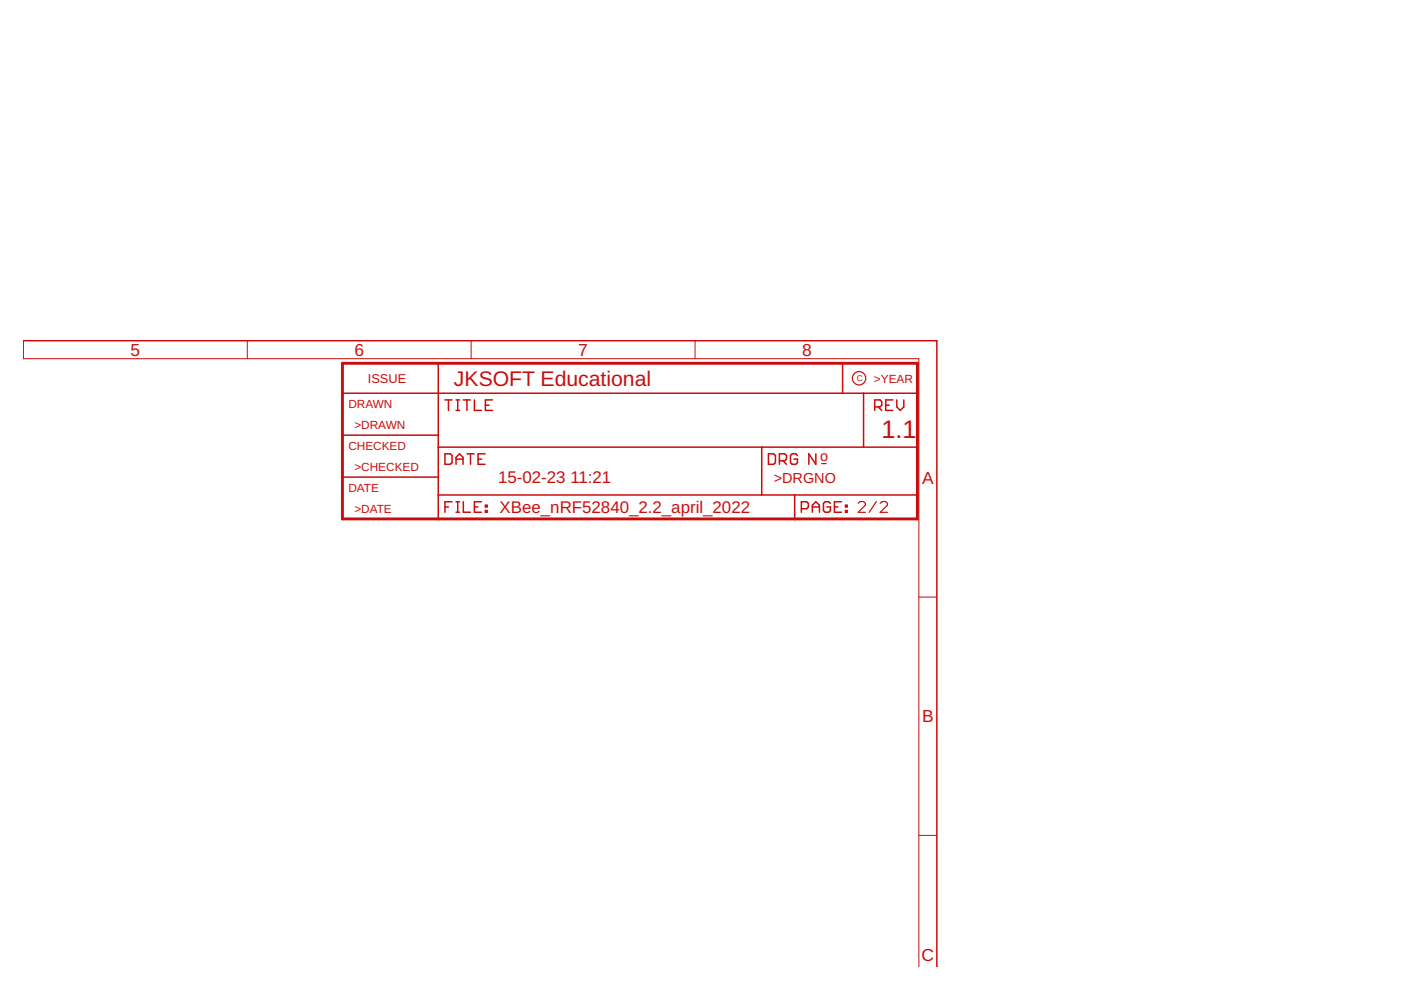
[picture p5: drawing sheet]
<svg xmlns="http://www.w3.org/2000/svg" width="297mm" height="210mm" viewBox="0 0 297 210" stroke-linecap="round" stroke-linejoin="round" font-family="sans-serif">
<g fill="none" stroke="#c90d0c" stroke-width=".32">
<path d="M4.8 72.2h193.8v132.9M92.9 77v33M178.6 77v6.4M72.6 83.4h121.9M72.6 92.3h20.3M92.9 94.8h101.6M94.3 84.8h1.5M94.3 96.2h1.2l.3 .4v1.5l-.3 .3h-1.2zM95.1 84.8v2.2M96.7 84.8h.7M96.7 87h.7M96.7 97.3h1.5"/>
<path d="M96.7 98.4v-1.4l.7-.8 .8 .8v1.4M97 84.8v2.2M98.2 84.8h1.5M99 84.8v2.2M99 96.2h1.5M99.8 96.2v2.2M100.6 84.8v2.2h1.5M101.4 97.3h.7M102.8 96.2h-1.4v2.2h1.4M102.9 85.9h.8M104.4 84.8h-1.5v2.2h1.5M161.5 94.8v10.1"/>
<path d="M162.9 96.2h1.1l.4 .4v1.5l-.4 .3h-1.1zM165.2 97.7h1.2l.4-.4v-.7l-.4-.4h-1.2v2.2M166 97.7l.8 .7M169.1 96.6l-.4-.4h-.7l-.4 .4v1.5l.4 .3h.7l.4-.3v-.8h-.8M173 96.2v2.2l-1.5-2.2v2.2M183.1 83.4v11.4M185.5 86.3h1.1l.3-.4v-.7l-.3-.4h-1.1v2.2M186.2 86.3l.7 .7M187.8 85.9h.7M189.3 84.8h-1.5v2.2h1.5M190.1 84.8v1.5l.8 .7 .7-.7v-1.5M72.6 101.2h20.3"/>
<path d="M92.9 104.9h101.6M94.3 107.5h.8M95.8 106.4h-1.5v2.2M96.7 106.4h.7M96.7 108.6h.7M97 106.4v2.2M98.2 106.4v2.2h1.5M100.6 107.5h.7M102.1 106.4h-1.5v2.2h1.5M102.9 107.1h.4v.4h-.4zM102.9 108.2h.4v.4h-.4zM168.5 104.9v5.1"/>
<path d="M169.9 107.9h1.1l.4-.4v-.8l-.4-.3h-1.1v2.2M172.2 107.5h1.5M172.2 108.6v-1.5l.8-.7 .7 .7v1.5M176.1 106.7l-.4-.3h-.8l-.3 .3v1.5l.3 .4h.8l.4-.4v-.7h-.8M176.9 107.5h.8M178.4 106.4h-1.5v2.2h1.5M179.3 107.1h.3v.4h-.3zM179.3 108.2h.3v.4h-.3z"/>
</g>
<path d="M4.8 76.1h190v129M5 72.2v3.9M52.4 72.2v3.9M99.9 72.2v3.9M147.4 72.2v3.9M194.8 126.6h3.8M194.8 177.1h3.8" fill="none" stroke="#c90d0c" stroke-width=".21"/>
<path d="M72.6 77h121.9v33h-121.9z" fill="none" stroke="#c90d0c" stroke-width=".61"/>
<g fill="none" stroke="#c90d0c" stroke-width=".25">
<path d="M174.2 98.3h1M181.9 106.7l.4-.4h.8l.4 .4v.4l-1.6 1.5h1.6M185.8 106.3l-1.5 2.3M186.6 106.7l.4-.4h.8l.4 .4v.4l-1.6 1.5h1.6"/>
<circle cx="182.1" cy="80.2" r="1.42"/>
</g>
<text font-size="5.4" fill="#c90d0c" x="186.9" y="92.9">1.1</text>
<text font-size="4.5" fill="#c90d0c" x="96.3" y="81.9">JKSOFT Educational</text>
<g font-size="3.7" fill="#c90d0c">
<text x="27.7" y="75.4">5</text>
<text x="75.1" y="75.4">6</text>
<text x="122.6" y="75.4">7</text>
<text x="170.1" y="75.4">8</text>
<text x="195.5" y="102.6">A</text>
<text x="195.5" y="153.2">B</text>
<text x="195.4" y="203.7">C</text>
</g>
<g font-size="3.6" fill="#c90d0c">
<text x="105.6" y="102.4">15-02-23</text>
<text x="120.9" y="102.4">11:21</text>
<text x="105.9" y="108.8">XBee_nRF52840_2.2_april_2022</text>
</g>
<g font-size="3.1" fill="#c90d0c">
<text x="173.9" y="97.7">o</text>
<text x="164" y="102.4">&gt;DRGNO</text>
</g>
<text font-size="2.7" fill="#c90d0c" x="78" y="81.1">ISSUE</text>
<g font-size="2.5" fill="#c90d0c">
<text x="185.3" y="81.1">&gt;YEAR</text>
<text x="73.9" y="86.5">DRAWN</text>
<text x="73.9" y="95.4">CHECKED</text>
<text x="75.1" y="91">&gt;DRAWN</text>
<text x="75.1" y="99.9">&gt;CHECKED</text>
<text x="73.9" y="104.3">DATE</text>
<text x="75.1" y="108.8">&gt;DATE</text>
</g>
<text font-size="1.8" fill="#c90d0c" x="181.7" y="80.8">C</text>
</svg>
